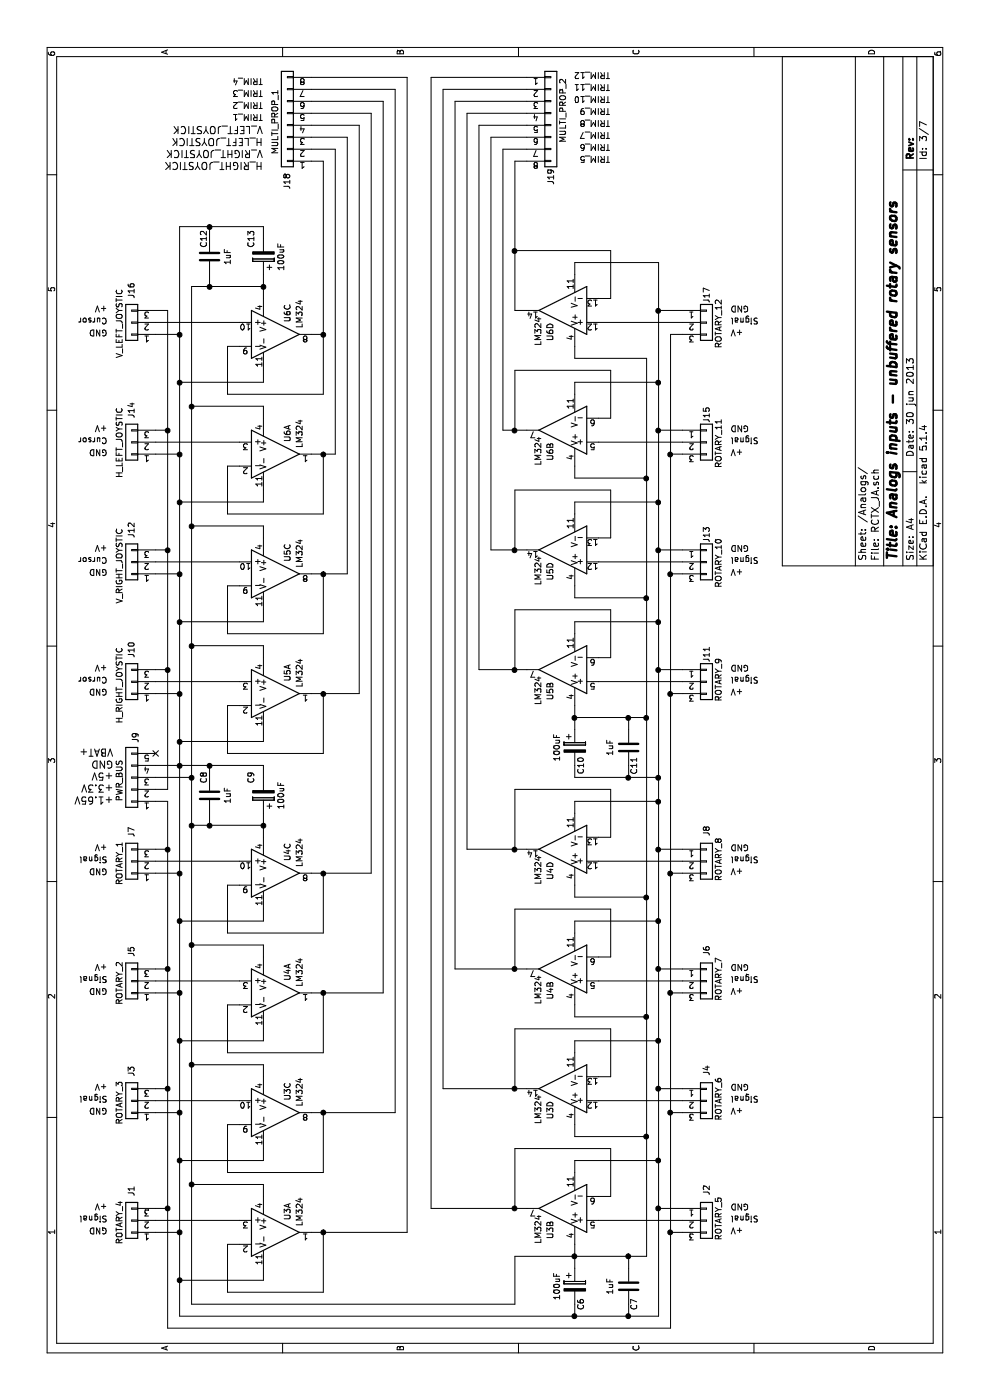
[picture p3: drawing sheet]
EESchema Schematic File Version 4
LIBS:RCTX-cache
EELAYER 30 0
EELAYER END
$Descr A4 11693 8268
encoding utf-8
Sheet 3 7
Title "Analogs inputs - unbuffered rotary sensors"
Date "30 jun 2013"
Rev ""
Comp ""
Comment1 ""
Comment2 ""
Comment3 ""
Comment4 ""
$EndDescr
Text Notes 10350 2200 1    60   ~ 0
H_RIGHT_JOYSTICK
Text Notes 10450 2200 1    60   ~ 0
V_RIGHT_JOYSTICK
Text Notes 10550 2200 1    60   ~ 0
H_LEFT_JOYSTICK
Text Notes 10650 2200 1    60   ~ 0
V_LEFT_JOYSTICK
Text Notes 5350 950  1    60   ~ 0
GND
Text Notes 5450 950  1    60   ~ 0
VBAT+
Text Notes 5250 950  1    60   ~ 0
+5V
Text Notes 5150 950  1    60   ~ 0
+3.3V
$Comp
L linear:LM324 U3
U 1 1
P 1400 2300
F 0 "U3" V 1500 2400 50  0000 L CNN
F 1 "LM324" V 1600 2350 50  0000 L CNN
F 2 "" H 1350 2400 50  0001 C CNN
F 3 "http://www.ti.com/lit/ds/symlink/lm2902-n.pdf" H 1450 2500 50  0001 C CNN
	1    1400 2300
	0    1    1    0   
$EndComp
$Comp
L linear:LM324 U3
U 3 1
P 2400 2300
F 0 "U3" V 2500 2400 50  0000 L CNN
F 1 "LM324" V 2600 2350 50  0000 L CNN
F 2 "" H 2350 2400 50  0001 C CNN
F 3 "http://www.ti.com/lit/ds/symlink/lm2902-n.pdf" H 2450 2500 50  0001 C CNN
	3    2400 2300
	0    1    1    0   
$EndComp
$Comp
L linear:LM324 U4
U 1 1
P 3400 2300
F 0 "U4" V 3500 2400 50  0000 L CNN
F 1 "LM324" V 3600 2350 50  0000 L CNN
F 2 "" H 3350 2400 50  0001 C CNN
F 3 "http://www.ti.com/lit/ds/symlink/lm2902-n.pdf" H 3450 2500 50  0001 C CNN
	1    3400 2300
	0    1    1    0   
$EndComp
$Comp
L linear:LM324 U4
U 3 1
P 4400 2300
F 0 "U4" V 4500 2400 50  0000 L CNN
F 1 "LM324" V 4600 2350 50  0000 L CNN
F 2 "" H 4350 2400 50  0001 C CNN
F 3 "http://www.ti.com/lit/ds/symlink/lm2902-n.pdf" H 4450 2500 50  0001 C CNN
	3    4400 2300
	0    1    1    0   
$EndComp
Wire Wire Line
	4300 2000 4300 1900
Wire Wire Line
	3300 2000 3300 1900
Wire Wire Line
	2300 2000 2300 1900
Wire Wire Line
	1300 2000 1300 1900
Wire Wire Line
	1400 2700 1400 2600
$Comp
L conn:Conn_01x03 J1
U 1 1
P 1500 1100
F 0 "J1" V 1500 900 50  0000 R CNN
F 1 "ROTARY_4" V 1600 1300 50  0000 R CNN
F 2 "" H 1500 1100 50  0001 C CNN
F 3 "~" H 1500 1100 50  0001 C CNN
	1    1500 1100
	0    -1   -1   0   
$EndComp
$Comp
L conn:Conn_01x03 J3
U 1 1
P 2500 1100
F 0 "J3" V 2500 900 50  0000 R CNN
F 1 "ROTARY_3" V 2600 1300 50  0000 R CNN
F 2 "" H 2500 1100 50  0001 C CNN
F 3 "~" H 2500 1100 50  0001 C CNN
	1    2500 1100
	0    -1   -1   0   
$EndComp
$Comp
L conn:Conn_01x03 J5
U 1 1
P 3500 1100
F 0 "J5" V 3500 900 50  0000 R CNN
F 1 "ROTARY_2" V 3600 1300 50  0000 R CNN
F 2 "" H 3500 1100 50  0001 C CNN
F 3 "~" H 3500 1100 50  0001 C CNN
	1    3500 1100
	0    -1   -1   0   
$EndComp
$Comp
L conn:Conn_01x03 J7
U 1 1
P 4500 1100
F 0 "J7" V 4500 900 50  0000 R CNN
F 1 "ROTARY_1" V 4600 1300 50  0000 R CNN
F 2 "" H 4500 1100 50  0001 C CNN
F 3 "~" H 4500 1100 50  0001 C CNN
	1    4500 1100
	0    -1   -1   0   
$EndComp
Wire Wire Line
	1500 1300 1500 2000
Wire Wire Line
	4500 2000 4500 1300
Wire Wire Line
	4600 1300 4600 1400
Wire Wire Line
	4600 1400 3600 1400
Wire Wire Line
	1600 1400 1600 1300
Wire Wire Line
	2600 1300 2600 1400
Wire Wire Line
	3600 1300 3600 1400
Wire Wire Line
	4400 1300 4400 1500
Wire Wire Line
	1400 1500 1400 1300
Wire Wire Line
	2400 1300 2400 1500
Wire Wire Line
	3400 1300 3400 1500
Connection ~ 2400 1500
Wire Wire Line
	3500 1300 3500 2000
Wire Wire Line
	2500 1300 2500 2000
Connection ~ 3400 1500
Wire Wire Line
	3600 1400 2600 1400
Connection ~ 3600 1400
Wire Wire Line
	2600 1400 1600 1400
Connection ~ 2600 1400
Wire Wire Line
	4800 2200 4700 2200
$Comp
L device:C C8
U 1 1
P 5050 1750
F 0 "C8" V 5000 1900 50  0000 C CNN
F 1 "1uF" V 5200 1750 50  0000 C CNN
F 2 "" H 5088 1600 50  0001 C CNN
F 3 "" H 5050 1750 50  0001 C CNN
	1    5050 1750
	0    1    1    0   
$EndComp
$Comp
L device:CP C9
U 1 1
P 5050 2200
F 0 "C9" V 5150 2050 50  0000 C CNN
F 1 "100uF" V 4900 2200 50  0000 C CNN
F 2 "" H 5088 2050 50  0001 C CNN
F 3 "" H 5050 2200 50  0001 C CNN
	1    5050 2200
	0    -1   -1   0   
$EndComp
Wire Wire Line
	4900 1750 4800 1750
Wire Wire Line
	4800 1750 4800 2200
Wire Wire Line
	4900 2200 4800 2200
Connection ~ 4800 2200
Wire Wire Line
	5200 2200 5300 2200
Wire Wire Line
	5300 2200 5300 1750
Wire Wire Line
	5300 1750 5200 1750
Wire Wire Line
	5300 1750 5300 1500
Wire Wire Line
	5300 1500 4400 1500
Connection ~ 5300 1750
Connection ~ 4400 1500
Wire Wire Line
	900  2700 1400 2700
Wire Wire Line
	1300 1900 900  1900
Wire Wire Line
	900  1900 900  2700
Wire Wire Line
	2300 1900 1900 1900
Wire Wire Line
	3300 1900 2900 1900
Wire Wire Line
	4300 1900 3900 1900
Wire Wire Line
	4400 1500 4000 1500
Wire Wire Line
	3400 1500 4000 1500
Connection ~ 4000 1500
Wire Wire Line
	4100 2200 4000 2200
Wire Wire Line
	4000 2200 4000 1500
Wire Wire Line
	3800 2200 3700 2200
Wire Wire Line
	3100 2200 3000 2200
Wire Wire Line
	2800 2200 2700 2200
Wire Wire Line
	2100 2200 2000 2200
Wire Wire Line
	2000 1500 1400 1500
Wire Wire Line
	2400 1500 2000 1500
Connection ~ 2000 1500
Wire Wire Line
	2000 2200 2000 1500
Wire Wire Line
	3400 1500 3000 1500
Wire Wire Line
	3000 1500 2400 1500
Connection ~ 3000 1500
Wire Wire Line
	3000 2200 3000 1500
Connection ~ 4800 1750
Wire Wire Line
	4800 1600 4800 1750
Wire Wire Line
	3800 1600 4800 1600
Wire Wire Line
	3800 1600 3800 2200
Connection ~ 3800 1600
Wire Wire Line
	2800 1600 3800 1600
Wire Wire Line
	2800 1600 2800 2200
Connection ~ 2800 1600
Wire Wire Line
	1800 1600 2800 1600
Wire Wire Line
	1800 2200 1800 1600
Wire Wire Line
	1700 2200 1800 2200
Connection ~ 1400 1500
Wire Wire Line
	1000 1500 1400 1500
Wire Wire Line
	1000 2200 1000 1500
Wire Wire Line
	1100 2200 1000 2200
Text Notes 1650 900  1    50   ~ 0
+V
Text Notes 1550 900  1    50   ~ 0
Signal
Text Notes 1450 900  1    50   ~ 0
GND
Text Notes 2650 900  1    50   ~ 0
+V
Text Notes 2550 900  1    50   ~ 0
Signal
Text Notes 2450 900  1    50   ~ 0
GND
Text Notes 3650 900  1    50   ~ 0
+V
Text Notes 3550 900  1    50   ~ 0
Signal
Text Notes 3450 900  1    50   ~ 0
GND
Text Notes 4650 900  1    50   ~ 0
+V
Text Notes 4550 900  1    50   ~ 0
Signal
Text Notes 4450 900  1    50   ~ 0
GND
$Comp
L linear:LM324 U5
U 1 1
P 5900 2300
F 0 "U5" V 6000 2400 50  0000 L CNN
F 1 "LM324" V 6100 2350 50  0000 L CNN
F 2 "" H 5850 2400 50  0001 C CNN
F 3 "http://www.ti.com/lit/ds/symlink/lm2902-n.pdf" H 5950 2500 50  0001 C CNN
	1    5900 2300
	0    1    1    0   
$EndComp
$Comp
L linear:LM324 U5
U 3 1
P 6900 2300
F 0 "U5" V 7000 2400 50  0000 L CNN
F 1 "LM324" V 7100 2350 50  0000 L CNN
F 2 "" H 6850 2400 50  0001 C CNN
F 3 "http://www.ti.com/lit/ds/symlink/lm2902-n.pdf" H 6950 2500 50  0001 C CNN
	3    6900 2300
	0    1    1    0   
$EndComp
$Comp
L linear:LM324 U6
U 1 1
P 7900 2300
F 0 "U6" V 8000 2400 50  0000 L CNN
F 1 "LM324" V 8100 2350 50  0000 L CNN
F 2 "" H 7850 2400 50  0001 C CNN
F 3 "http://www.ti.com/lit/ds/symlink/lm2902-n.pdf" H 7950 2500 50  0001 C CNN
	1    7900 2300
	0    1    1    0   
$EndComp
$Comp
L linear:LM324 U6
U 3 1
P 8900 2300
F 0 "U6" V 9000 2400 50  0000 L CNN
F 1 "LM324" V 9100 2350 50  0000 L CNN
F 2 "" H 8850 2400 50  0001 C CNN
F 3 "http://www.ti.com/lit/ds/symlink/lm2902-n.pdf" H 8950 2500 50  0001 C CNN
	3    8900 2300
	0    1    1    0   
$EndComp
Wire Wire Line
	8800 2000 8800 1900
Wire Wire Line
	8900 2700 8900 2600
Wire Wire Line
	7800 2000 7800 1900
Wire Wire Line
	6800 2000 6800 1900
Wire Wire Line
	5800 2000 5800 1900
$Comp
L conn:Conn_01x03 J10
U 1 1
P 6000 1100
F 0 "J10" V 6000 900 50  0000 R CNN
F 1 "H_RIGHT_JOYSTIC" V 6100 1450 50  0000 R CNN
F 2 "" H 6000 1100 50  0001 C CNN
F 3 "~" H 6000 1100 50  0001 C CNN
	1    6000 1100
	0    -1   -1   0   
$EndComp
$Comp
L conn:Conn_01x03 J12
U 1 1
P 7000 1100
F 0 "J12" V 7000 900 50  0000 R CNN
F 1 "V_RIGHT_JOYSTIC" V 7100 1450 50  0000 R CNN
F 2 "" H 7000 1100 50  0001 C CNN
F 3 "~" H 7000 1100 50  0001 C CNN
	1    7000 1100
	0    -1   -1   0   
$EndComp
$Comp
L conn:Conn_01x03 J14
U 1 1
P 8000 1100
F 0 "J14" V 8000 900 50  0000 R CNN
F 1 "H_LEFT_JOYSTIC" V 8100 1400 50  0000 R CNN
F 2 "" H 8000 1100 50  0001 C CNN
F 3 "~" H 8000 1100 50  0001 C CNN
	1    8000 1100
	0    -1   -1   0   
$EndComp
$Comp
L conn:Conn_01x03 J16
U 1 1
P 9000 1100
F 0 "J16" V 9000 900 50  0000 R CNN
F 1 "V_LEFT_JOYSTIC" V 9100 1400 50  0000 R CNN
F 2 "" H 9000 1100 50  0001 C CNN
F 3 "~" H 9000 1100 50  0001 C CNN
	1    9000 1100
	0    -1   -1   0   
$EndComp
Wire Wire Line
	6000 1300 6000 2000
Wire Wire Line
	9000 2000 9000 1300
Wire Wire Line
	9100 1300 9100 1400
Wire Wire Line
	9100 1400 8100 1400
Wire Wire Line
	6100 1400 6100 1300
Wire Wire Line
	7100 1300 7100 1400
Wire Wire Line
	8100 1300 8100 1400
Wire Wire Line
	8900 1300 8900 1500
Wire Wire Line
	5900 1500 5900 1300
Wire Wire Line
	6900 1300 6900 1500
Wire Wire Line
	7900 1300 7900 1500
Connection ~ 6900 1500
Wire Wire Line
	8000 1300 8000 2000
Wire Wire Line
	7000 1300 7000 2000
Connection ~ 7900 1500
Wire Wire Line
	8100 1400 7100 1400
Connection ~ 8100 1400
Wire Wire Line
	7100 1400 6100 1400
Connection ~ 7100 1400
Wire Wire Line
	9300 2200 9200 2200
$Comp
L device:C C12
U 1 1
P 9550 1750
F 0 "C12" V 9500 1900 50  0000 C CNN
F 1 "1uF" V 9700 1750 50  0000 C CNN
F 2 "" H 9588 1600 50  0001 C CNN
F 3 "" H 9550 1750 50  0001 C CNN
	1    9550 1750
	0    1    1    0   
$EndComp
$Comp
L device:CP C13
U 1 1
P 9550 2200
F 0 "C13" V 9650 2050 50  0000 C CNN
F 1 "100uF" V 9400 2200 50  0000 C CNN
F 2 "" H 9588 2050 50  0001 C CNN
F 3 "" H 9550 2200 50  0001 C CNN
	1    9550 2200
	0    -1   -1   0   
$EndComp
Wire Wire Line
	9400 1750 9300 1750
Wire Wire Line
	9300 1750 9300 2200
Wire Wire Line
	9400 2200 9300 2200
Connection ~ 9300 2200
Wire Wire Line
	9700 2200 9800 2200
Wire Wire Line
	9800 2200 9800 1750
Wire Wire Line
	9800 1750 9700 1750
Wire Wire Line
	9800 1750 9800 1500
Wire Wire Line
	9800 1500 8900 1500
Connection ~ 9800 1750
Connection ~ 8900 1500
Wire Wire Line
	5800 1900 5400 1900
Wire Wire Line
	6800 1900 6400 1900
Wire Wire Line
	7800 1900 7400 1900
Wire Wire Line
	8400 2700 8900 2700
Wire Wire Line
	8800 1900 8400 1900
Wire Wire Line
	8400 1900 8400 2700
Wire Wire Line
	8900 1500 8500 1500
Wire Wire Line
	7900 1500 8500 1500
Connection ~ 8500 1500
Wire Wire Line
	8600 2200 8500 2200
Wire Wire Line
	8500 2200 8500 1500
Wire Wire Line
	8300 2200 8200 2200
Wire Wire Line
	7600 2200 7500 2200
Wire Wire Line
	7300 2200 7200 2200
Wire Wire Line
	6600 2200 6500 2200
Wire Wire Line
	6500 1500 5900 1500
Wire Wire Line
	6900 1500 6500 1500
Connection ~ 6500 1500
Wire Wire Line
	6500 2200 6500 1500
Wire Wire Line
	7900 1500 7500 1500
Wire Wire Line
	7500 1500 6900 1500
Connection ~ 7500 1500
Wire Wire Line
	7500 2200 7500 1500
Connection ~ 9300 1750
Wire Wire Line
	9300 1600 9300 1750
Wire Wire Line
	8300 1600 9300 1600
Wire Wire Line
	8300 1600 8300 2200
Connection ~ 8300 1600
Wire Wire Line
	7300 1600 8300 1600
Wire Wire Line
	7300 1600 7300 2200
Connection ~ 7300 1600
Wire Wire Line
	6300 1600 7300 1600
Wire Wire Line
	6300 2200 6300 1600
Wire Wire Line
	6200 2200 6300 2200
Connection ~ 5900 1500
Wire Wire Line
	5500 1500 5900 1500
Wire Wire Line
	5500 2200 5500 1500
Wire Wire Line
	5600 2200 5500 2200
Text Notes 6150 900  1    50   ~ 0
+V
Text Notes 6050 900  1    50   ~ 0
Cursor
Text Notes 5950 900  1    50   ~ 0
GND
Text Notes 7150 900  1    50   ~ 0
+V
Text Notes 7050 900  1    50   ~ 0
Cursor
Text Notes 6950 900  1    50   ~ 0
GND
Text Notes 8150 900  1    50   ~ 0
+V
Text Notes 8050 900  1    50   ~ 0
Cursor
Text Notes 7950 900  1    50   ~ 0
GND
Text Notes 9150 900  1    50   ~ 0
+V
Text Notes 9050 900  1    50   ~ 0
Cursor
Text Notes 8950 900  1    50   ~ 0
GND
Wire Wire Line
	800  1600 1800 1600
Connection ~ 1800 1600
Wire Wire Line
	700  1500 1000 1500
Connection ~ 1000 1500
Wire Wire Line
	5300 1500 5500 1500
Connection ~ 5300 1500
Connection ~ 5500 1500
Wire Wire Line
	4800 1600 5200 1600
Connection ~ 4800 1600
Connection ~ 6300 1600
Wire Wire Line
	600  1400 1600 1400
Connection ~ 1600 1400
Wire Wire Line
	600  5600 600  1400
Connection ~ 1400 5600
Wire Wire Line
	1400 5600 600  5600
Connection ~ 700  4800
Wire Wire Line
	700  4800 700  1500
Wire Wire Line
	1200 4800 1200 4300
Connection ~ 4200 5400
Connection ~ 5700 5400
Wire Wire Line
	5700 5400 4200 5400
Connection ~ 5900 5600
Connection ~ 4400 5600
Wire Wire Line
	4400 5600 5900 5600
Connection ~ 5000 5500
Connection ~ 5200 5500
Wire Wire Line
	5200 5500 5000 5500
Text Notes 6150 6100 3    50   ~ 0
GND
Text Notes 6050 6100 3    50   ~ 0
Signal
Text Notes 5950 6100 3    50   ~ 0
+V
Text Notes 7150 6100 3    50   ~ 0
GND
Text Notes 7050 6100 3    50   ~ 0
Signal
Text Notes 6950 6100 3    50   ~ 0
+V
Text Notes 8150 6100 3    50   ~ 0
GND
Text Notes 8050 6100 3    50   ~ 0
Signal
Text Notes 7950 6100 3    50   ~ 0
+V
Text Notes 9150 6100 3    50   ~ 0
GND
Text Notes 9050 6100 3    50   ~ 0
Signal
Text Notes 8950 6100 3    50   ~ 0
+V
Wire Wire Line
	9400 4800 9500 4800
Wire Wire Line
	9500 5500 9100 5500
Connection ~ 9100 5500
Wire Wire Line
	8800 4800 8700 4800
Wire Wire Line
	8700 4800 8700 5400
Wire Wire Line
	8700 5400 7700 5400
Connection ~ 7700 5400
Wire Wire Line
	7700 5400 7700 4800
Wire Wire Line
	7700 5400 6700 5400
Connection ~ 6700 5400
Wire Wire Line
	6700 5400 6700 4800
Wire Wire Line
	6700 5400 5700 5400
Wire Wire Line
	5700 5400 5700 5250
Connection ~ 5700 5250
Wire Wire Line
	7500 4800 7500 5500
Connection ~ 7500 5500
Wire Wire Line
	7500 5500 8100 5500
Wire Wire Line
	7100 5500 7500 5500
Wire Wire Line
	8500 4800 8500 5500
Connection ~ 8500 5500
Wire Wire Line
	8100 5500 8500 5500
Wire Wire Line
	8500 5500 9100 5500
Wire Wire Line
	8400 4800 8500 4800
Wire Wire Line
	7700 4800 7800 4800
Wire Wire Line
	7400 4800 7500 4800
Wire Wire Line
	6700 4800 6800 4800
Wire Wire Line
	6500 4800 6500 5500
Wire Wire Line
	6400 4800 6500 4800
Connection ~ 6500 5500
Wire Wire Line
	7100 5500 6500 5500
Wire Wire Line
	6100 5500 6500 5500
Wire Wire Line
	6600 5100 6600 4300
Wire Wire Line
	6200 5100 6600 5100
Wire Wire Line
	6600 4300 6100 4300
Wire Wire Line
	7600 5100 7600 4300
Wire Wire Line
	7200 5100 7600 5100
Wire Wire Line
	7600 4300 7100 4300
Wire Wire Line
	8600 5100 8600 4300
Wire Wire Line
	8200 5100 8600 5100
Wire Wire Line
	8600 4300 8100 4300
Wire Wire Line
	9600 5100 9600 4300
Wire Wire Line
	9200 5100 9600 5100
Wire Wire Line
	9600 4300 9100 4300
Connection ~ 6100 5500
Connection ~ 5200 5250
Wire Wire Line
	5200 5500 6100 5500
Wire Wire Line
	5200 5250 5200 5500
Wire Wire Line
	5200 5250 5300 5250
Wire Wire Line
	5200 4800 5200 5250
Wire Wire Line
	5300 4800 5200 4800
Connection ~ 5700 4800
Wire Wire Line
	5600 4800 5700 4800
Wire Wire Line
	5700 5250 5700 4800
Wire Wire Line
	5600 5250 5700 5250
$Comp
L device:CP C10
U 1 1
P 5450 4800
F 0 "C10" V 5500 4650 50  0000 C CNN
F 1 "100uF" V 5300 4800 50  0000 C CNN
F 2 "" H 5488 4650 50  0001 C CNN
F 3 "" H 5450 4800 50  0001 C CNN
	1    5450 4800
	0    1    1    0   
$EndComp
$Comp
L device:C C11
U 1 1
P 5450 5250
F 0 "C11" V 5400 5400 50  0000 C CNN
F 1 "1uF" V 5600 5250 50  0000 C CNN
F 2 "" H 5488 5100 50  0001 C CNN
F 3 "" H 5450 5250 50  0001 C CNN
	1    5450 5250
	0    -1   -1   0   
$EndComp
Wire Wire Line
	5700 4800 5800 4800
Connection ~ 7900 5600
Wire Wire Line
	7900 5600 8900 5600
Connection ~ 6900 5600
Wire Wire Line
	6900 5600 7900 5600
Connection ~ 7100 5500
Wire Wire Line
	8000 5700 8000 5000
Wire Wire Line
	7000 5700 7000 5000
Connection ~ 8100 5500
Wire Wire Line
	7100 5700 7100 5500
Wire Wire Line
	8100 5700 8100 5500
Wire Wire Line
	9100 5500 9100 5700
Wire Wire Line
	6100 5700 6100 5500
Wire Wire Line
	6900 5700 6900 5600
Wire Wire Line
	7900 5700 7900 5600
Wire Wire Line
	8900 5600 8900 5700
Wire Wire Line
	5900 5600 6900 5600
Wire Wire Line
	5900 5700 5900 5600
Wire Wire Line
	6000 5000 6000 5700
Wire Wire Line
	9000 5700 9000 5000
$Comp
L conn:Conn_01x03 J11
U 1 1
P 6000 5900
F 0 "J11" V 6000 6200 50  0000 R CNN
F 1 "ROTARY_9" V 6100 6100 50  0000 R CNN
F 2 "" H 6000 5900 50  0001 C CNN
F 3 "~" H 6000 5900 50  0001 C CNN
	1    6000 5900
	0    1    1    0   
$EndComp
$Comp
L conn:Conn_01x03 J13
U 1 1
P 7000 5900
F 0 "J13" V 7000 6200 50  0000 R CNN
F 1 "ROTARY_10" V 7100 6100 50  0000 R CNN
F 2 "" H 7000 5900 50  0001 C CNN
F 3 "~" H 7000 5900 50  0001 C CNN
	1    7000 5900
	0    1    1    0   
$EndComp
$Comp
L conn:Conn_01x03 J15
U 1 1
P 8000 5900
F 0 "J15" V 8000 6200 50  0000 R CNN
F 1 "ROTARY_11" V 8100 6100 50  0000 R CNN
F 2 "" H 8000 5900 50  0001 C CNN
F 3 "~" H 8000 5900 50  0001 C CNN
	1    8000 5900
	0    1    1    0   
$EndComp
$Comp
L conn:Conn_01x03 J17
U 1 1
P 9000 5900
F 0 "J17" V 9000 6200 50  0000 R CNN
F 1 "ROTARY_12" V 9100 6100 50  0000 R CNN
F 2 "" H 9000 5900 50  0001 C CNN
F 3 "~" H 9000 5900 50  0001 C CNN
	1    9000 5900
	0    1    1    0   
$EndComp
Wire Wire Line
	9100 4300 9100 4400
Wire Wire Line
	9200 5000 9200 5100
Wire Wire Line
	8100 4300 8100 4400
Wire Wire Line
	8200 5000 8200 5100
Wire Wire Line
	7100 4300 7100 4400
Wire Wire Line
	7200 5000 7200 5100
Wire Wire Line
	6100 4300 6100 4400
Wire Wire Line
	6200 5000 6200 5100
$Comp
L linear:LM324 U5
U 2 1
P 6100 4700
F 0 "U5" V 6200 4800 50  0000 L CNN
F 1 "LM324" V 6300 4750 50  0000 L CNN
F 2 "" H 6050 4800 50  0001 C CNN
F 3 "http://www.ti.com/lit/ds/symlink/lm2902-n.pdf" H 6150 4900 50  0001 C CNN
	2    6100 4700
	0    -1   -1   0   
$EndComp
$Comp
L linear:LM324 U5
U 4 1
P 7100 4700
F 0 "U5" V 7200 4800 50  0000 L CNN
F 1 "LM324" V 7300 4750 50  0000 L CNN
F 2 "" H 7050 4800 50  0001 C CNN
F 3 "http://www.ti.com/lit/ds/symlink/lm2902-n.pdf" H 7150 4900 50  0001 C CNN
	4    7100 4700
	0    -1   -1   0   
$EndComp
$Comp
L linear:LM324 U6
U 2 1
P 8100 4700
F 0 "U6" V 8200 4800 50  0000 L CNN
F 1 "LM324" V 8300 4750 50  0000 L CNN
F 2 "" H 8050 4800 50  0001 C CNN
F 3 "http://www.ti.com/lit/ds/symlink/lm2902-n.pdf" H 8150 4900 50  0001 C CNN
	2    8100 4700
	0    -1   -1   0   
$EndComp
$Comp
L linear:LM324 U6
U 4 1
P 9100 4700
F 0 "U6" V 9200 4800 50  0000 L CNN
F 1 "LM324" V 9300 4750 50  0000 L CNN
F 2 "" H 9050 4800 50  0001 C CNN
F 3 "http://www.ti.com/lit/ds/symlink/lm2902-n.pdf" H 9150 4900 50  0001 C CNN
	4    9100 4700
	0    -1   -1   0   
$EndComp
Text Notes 1650 6100 3    50   ~ 0
GND
Text Notes 1550 6100 3    50   ~ 0
Signal
Text Notes 1450 6100 3    50   ~ 0
+V
Text Notes 2650 6100 3    50   ~ 0
GND
Text Notes 2550 6100 3    50   ~ 0
Signal
Text Notes 2450 6100 3    50   ~ 0
+V
Text Notes 3650 6100 3    50   ~ 0
GND
Text Notes 3550 6100 3    50   ~ 0
Signal
Text Notes 3450 6100 3    50   ~ 0
+V
Text Notes 4650 6100 3    50   ~ 0
GND
Text Notes 4550 6100 3    50   ~ 0
Signal
Text Notes 4450 6100 3    50   ~ 0
+V
Wire Wire Line
	4900 4800 5000 4800
Wire Wire Line
	5000 4800 5000 5500
Wire Wire Line
	5000 5500 4600 5500
Connection ~ 4600 5500
Wire Wire Line
	4300 4800 4200 4800
Wire Wire Line
	4200 4800 4200 5400
Wire Wire Line
	4200 5400 3200 5400
Connection ~ 3200 5400
Wire Wire Line
	3200 5400 3200 4800
Wire Wire Line
	3200 5400 2200 5400
Connection ~ 2200 5400
Wire Wire Line
	2200 5400 2200 4800
Wire Wire Line
	2200 5400 1200 5400
Wire Wire Line
	1200 5400 1200 5250
Connection ~ 1200 5250
Wire Wire Line
	3000 4800 3000 5500
Connection ~ 3000 5500
Wire Wire Line
	3000 5500 3600 5500
Wire Wire Line
	2600 5500 3000 5500
Wire Wire Line
	4000 4800 4000 5500
Connection ~ 4000 5500
Wire Wire Line
	3600 5500 4000 5500
Wire Wire Line
	4000 5500 4600 5500
Wire Wire Line
	3900 4800 4000 4800
Wire Wire Line
	3200 4800 3300 4800
Wire Wire Line
	2900 4800 3000 4800
Wire Wire Line
	2200 4800 2300 4800
Wire Wire Line
	2000 4800 2000 5500
Wire Wire Line
	1900 4800 2000 4800
Connection ~ 2000 5500
Wire Wire Line
	2600 5500 2000 5500
Wire Wire Line
	1600 5500 2000 5500
Wire Wire Line
	2100 5100 2100 4300
Wire Wire Line
	1700 5100 2100 5100
Wire Wire Line
	2100 4300 1600 4300
Wire Wire Line
	3100 5100 3100 4300
Wire Wire Line
	2700 5100 3100 5100
Wire Wire Line
	3100 4300 2600 4300
Wire Wire Line
	4100 5100 4100 4300
Wire Wire Line
	3700 5100 4100 5100
Wire Wire Line
	4100 4300 3600 4300
Wire Wire Line
	5100 5100 5100 4300
Wire Wire Line
	4700 5100 5100 5100
Wire Wire Line
	5100 4300 4600 4300
Connection ~ 1600 5500
Connection ~ 700  5250
Wire Wire Line
	700  5500 1600 5500
Wire Wire Line
	700  5250 700  5500
Wire Wire Line
	700  5250 800  5250
Wire Wire Line
	700  4800 700  5250
Wire Wire Line
	800  4800 700  4800
Connection ~ 1200 4800
Wire Wire Line
	1100 4800 1200 4800
Wire Wire Line
	1200 5250 1200 4800
Wire Wire Line
	1100 5250 1200 5250
$Comp
L device:CP C6
U 1 1
P 950 4800
F 0 "C6" V 1000 4650 50  0000 C CNN
F 1 "100uF" V 800 4800 50  0000 C CNN
F 2 "" H 988 4650 50  0001 C CNN
F 3 "" H 950 4800 50  0001 C CNN
	1    950  4800
	0    1    1    0   
$EndComp
$Comp
L device:C C7
U 1 1
P 950 5250
F 0 "C7" V 900 5400 50  0000 C CNN
F 1 "1uF" V 1100 5250 50  0000 C CNN
F 2 "" H 988 5100 50  0001 C CNN
F 3 "" H 950 5250 50  0001 C CNN
	1    950  5250
	0    -1   -1   0   
$EndComp
Wire Wire Line
	1200 4800 1300 4800
Connection ~ 3400 5600
Wire Wire Line
	3400 5600 4400 5600
Connection ~ 2400 5600
Wire Wire Line
	2400 5600 3400 5600
Connection ~ 2600 5500
Wire Wire Line
	3500 5700 3500 5000
Wire Wire Line
	2500 5700 2500 5000
Connection ~ 3600 5500
Wire Wire Line
	2600 5700 2600 5500
Wire Wire Line
	3600 5700 3600 5500
Wire Wire Line
	4600 5500 4600 5700
Wire Wire Line
	1600 5700 1600 5500
Wire Wire Line
	2400 5700 2400 5600
Wire Wire Line
	3400 5700 3400 5600
Wire Wire Line
	4400 5600 4400 5700
Wire Wire Line
	1400 5600 2400 5600
Wire Wire Line
	1400 5700 1400 5600
Wire Wire Line
	1500 5000 1500 5700
Wire Wire Line
	4500 5700 4500 5000
$Comp
L conn:Conn_01x03 J2
U 1 1
P 1500 5900
F 0 "J2" V 1500 6200 50  0000 R CNN
F 1 "ROTARY_5" V 1600 6100 50  0000 R CNN
F 2 "" H 1500 5900 50  0001 C CNN
F 3 "~" H 1500 5900 50  0001 C CNN
	1    1500 5900
	0    1    1    0   
$EndComp
$Comp
L conn:Conn_01x03 J4
U 1 1
P 2500 5900
F 0 "J4" V 2500 6200 50  0000 R CNN
F 1 "ROTARY_6" V 2600 6100 50  0000 R CNN
F 2 "" H 2500 5900 50  0001 C CNN
F 3 "~" H 2500 5900 50  0001 C CNN
	1    2500 5900
	0    1    1    0   
$EndComp
$Comp
L conn:Conn_01x03 J6
U 1 1
P 3500 5900
F 0 "J6" V 3500 6200 50  0000 R CNN
F 1 "ROTARY_7" V 3600 6100 50  0000 R CNN
F 2 "" H 3500 5900 50  0001 C CNN
F 3 "~" H 3500 5900 50  0001 C CNN
	1    3500 5900
	0    1    1    0   
$EndComp
$Comp
L conn:Conn_01x03 J8
U 1 1
P 4500 5900
F 0 "J8" V 4500 6200 50  0000 R CNN
F 1 "ROTARY_8" V 4600 6100 50  0000 R CNN
F 2 "" H 4500 5900 50  0001 C CNN
F 3 "~" H 4500 5900 50  0001 C CNN
	1    4500 5900
	0    1    1    0   
$EndComp
Wire Wire Line
	4600 4300 4600 4400
Wire Wire Line
	4700 5000 4700 5100
Wire Wire Line
	3600 4300 3600 4400
Wire Wire Line
	3700 5000 3700 5100
Wire Wire Line
	2600 4300 2600 4400
Wire Wire Line
	2700 5000 2700 5100
Wire Wire Line
	1600 4300 1600 4400
Wire Wire Line
	1700 5000 1700 5100
$Comp
L linear:LM324 U3
U 2 1
P 1600 4700
F 0 "U3" V 1700 4800 50  0000 L CNN
F 1 "LM324" V 1800 4750 50  0000 L CNN
F 2 "" H 1550 4800 50  0001 C CNN
F 3 "http://www.ti.com/lit/ds/symlink/lm2902-n.pdf" H 1650 4900 50  0001 C CNN
	2    1600 4700
	0    -1   -1   0   
$EndComp
$Comp
L linear:LM324 U3
U 4 1
P 2600 4700
F 0 "U3" V 2700 4800 50  0000 L CNN
F 1 "LM324" V 2800 4750 50  0000 L CNN
F 2 "" H 2550 4800 50  0001 C CNN
F 3 "http://www.ti.com/lit/ds/symlink/lm2902-n.pdf" H 2650 4900 50  0001 C CNN
	4    2600 4700
	0    -1   -1   0   
$EndComp
$Comp
L linear:LM324 U4
U 2 1
P 3600 4700
F 0 "U4" V 3700 4800 50  0000 L CNN
F 1 "LM324" V 3800 4750 50  0000 L CNN
F 2 "" H 3550 4800 50  0001 C CNN
F 3 "http://www.ti.com/lit/ds/symlink/lm2902-n.pdf" H 3650 4900 50  0001 C CNN
	2    3600 4700
	0    -1   -1   0   
$EndComp
$Comp
L linear:LM324 U4
U 4 1
P 4600 4700
F 0 "U4" V 4700 4800 50  0000 L CNN
F 1 "LM324" V 4800 4750 50  0000 L CNN
F 2 "" H 4550 4800 50  0001 C CNN
F 3 "http://www.ti.com/lit/ds/symlink/lm2902-n.pdf" H 4650 4900 50  0001 C CNN
	4    4600 4700
	0    -1   -1   0   
$EndComp
Wire Wire Line
	800  1600 800  4300
Wire Wire Line
	800  4300 1200 4300
$Comp
L conn:Conn_01x08 J18
U 1 1
P 10650 2400
F 0 "J18" V 10650 2800 50  0000 L CNN
F 1 "MULTI_PROP_1" V 10750 2100 50  0000 L CNN
F 2 "" H 10650 2400 50  0001 C CNN
F 3 "~" H 10650 2400 50  0001 C CNN
	1    10650 2400
	0    -1   -1   0   
$EndComp
$Comp
L conn:Conn_01x08 J19
U 1 1
P 10750 4600
F 0 "J19" V 10750 4000 50  0000 L CNN
F 1 "MULTI_PROP_2" V 10850 4350 50  0000 L CNN
F 2 "" H 10750 4600 50  0001 C CNN
F 3 "~" H 10750 4600 50  0001 C CNN
	1    10750 4600
	0    1    1    0   
$EndComp
Wire Wire Line
	10350 2600 10350 2700
Wire Wire Line
	10350 2700 8900 2700
Connection ~ 8900 2700
Wire Wire Line
	10450 2600 10450 2800
Wire Wire Line
	10450 2800 7900 2800
Wire Wire Line
	10550 2600 10550 2900
Wire Wire Line
	10550 2900 6900 2900
Wire Wire Line
	10650 2600 10650 3000
Wire Wire Line
	10650 3000 5900 3000
Wire Wire Line
	10750 2600 10750 3100
Wire Wire Line
	10750 3100 4400 3100
Wire Wire Line
	10850 2600 10850 3200
Wire Wire Line
	10850 3200 3400 3200
Wire Wire Line
	10950 2600 10950 3300
Wire Wire Line
	10950 3300 2400 3300
Wire Wire Line
	11050 2600 11050 3400
Wire Wire Line
	11050 3400 1400 3400
Connection ~ 1400 2700
Wire Wire Line
	1400 2700 1400 3400
Wire Wire Line
	9600 4300 10350 4300
Wire Wire Line
	10350 4300 10350 4400
Connection ~ 9600 4300
Wire Wire Line
	10450 4200 10450 4400
Wire Wire Line
	10550 4400 10550 4100
Wire Wire Line
	10650 4400 10650 4000
Wire Wire Line
	6100 4000 6100 4300
Wire Wire Line
	6100 4000 10650 4000
Connection ~ 6100 4300
Wire Wire Line
	10750 4400 10750 3900
Wire Wire Line
	10750 3900 4600 3900
Wire Wire Line
	4600 3900 4600 4300
Connection ~ 4600 4300
Wire Wire Line
	10850 4400 10850 3800
Wire Wire Line
	10850 3800 3600 3800
Wire Wire Line
	3600 3800 3600 4300
Connection ~ 3600 4300
Wire Wire Line
	10950 4400 10950 3700
Wire Wire Line
	10950 3700 2600 3700
Wire Wire Line
	2600 3700 2600 4300
Connection ~ 2600 4300
Wire Wire Line
	11050 4400 11050 3600
Wire Wire Line
	11050 3600 1600 3600
Wire Wire Line
	1600 3600 1600 4300
Connection ~ 1600 4300
Wire Wire Line
	8100 4200 8100 4300
Wire Wire Line
	8100 4200 10450 4200
Connection ~ 8100 4300
Wire Wire Line
	7100 4100 7100 4300
Wire Wire Line
	7100 4100 10550 4100
Connection ~ 7100 4300
Wire Wire Line
	2400 3300 2400 2700
Wire Wire Line
	2400 2700 2400 2600
Connection ~ 2400 2700
Wire Wire Line
	1900 1900 1900 2700
Wire Wire Line
	1900 2700 2400 2700
Wire Wire Line
	3400 3200 3400 2700
Wire Wire Line
	3400 2700 3400 2600
Connection ~ 3400 2700
Wire Wire Line
	2900 1900 2900 2700
Wire Wire Line
	2900 2700 3400 2700
Wire Wire Line
	4400 3100 4400 2700
Wire Wire Line
	4400 2700 4400 2600
Connection ~ 4400 2700
Wire Wire Line
	3900 1900 3900 2700
Wire Wire Line
	3900 2700 4400 2700
Wire Wire Line
	5900 3000 5900 2700
Wire Wire Line
	5900 2700 5900 2600
Connection ~ 5900 2700
Wire Wire Line
	5400 1900 5400 2700
Wire Wire Line
	5400 2700 5900 2700
Wire Wire Line
	6900 2900 6900 2700
Wire Wire Line
	6900 2700 6900 2600
Connection ~ 6900 2700
Wire Wire Line
	6400 1900 6400 2700
Wire Wire Line
	6400 2700 6900 2700
Wire Wire Line
	7900 2800 7900 2700
Wire Wire Line
	7900 2700 7900 2600
Connection ~ 7900 2700
Wire Wire Line
	7400 1900 7400 2700
Wire Wire Line
	7400 2700 7900 2700
Connection ~ 4600 1400
Wire Wire Line
	5100 1400 5100 1300
Wire Wire Line
	5100 1400 6100 1400
Connection ~ 6100 1400
Wire Wire Line
	5200 1300 5200 1600
Connection ~ 5200 1600
Wire Wire Line
	5200 1600 6300 1600
Wire Wire Line
	5300 1300 5300 1500
NoConn ~ 5400 1300
Wire Wire Line
	9500 4800 9500 5500
Text Notes 10750 2200 1    50   ~ 0
TRIM_1
Text Notes 10850 2200 1    50   ~ 0
TRIM_2
Text Notes 10950 2200 1    50   ~ 0
TRIM_3
Text Notes 11050 2200 1    50   ~ 0
TRIM_4
Text Notes 10400 5100 1    50   ~ 0
TRIM_5
Text Notes 10500 5100 1    50   ~ 0
TRIM_6
Text Notes 10600 5100 1    50   ~ 0
TRIM_7
Text Notes 10700 5100 1    50   ~ 0
TRIM_8
Text Notes 10800 5100 1    50   ~ 0
TRIM_9
Text Notes 10900 5100 1    50   ~ 0
TRIM_10
Text Notes 11000 5100 1    50   ~ 0
TRIM_11
Text Notes 11100 5100 1    50   ~ 0
TRIM_12
$Comp
L conn:Conn_01x05 J9
U 1 1
P 5200 1100
F 0 "J9" V 5164 812 50  0000 R CNN
F 1 "PWR_BUS" V 5300 1300 50  0000 R CNN
F 2 "" H 5200 1100 50  0001 C CNN
F 3 "~" H 5200 1100 50  0001 C CNN
	1    5200 1100
	0    -1   -1   0   
$EndComp
Text Notes 5050 950  1    60   ~ 0
+1.65V
Wire Wire Line
	5000 1400 5000 1300
Wire Wire Line
	4600 1400 5000 1400
$EndSCHEMATC
